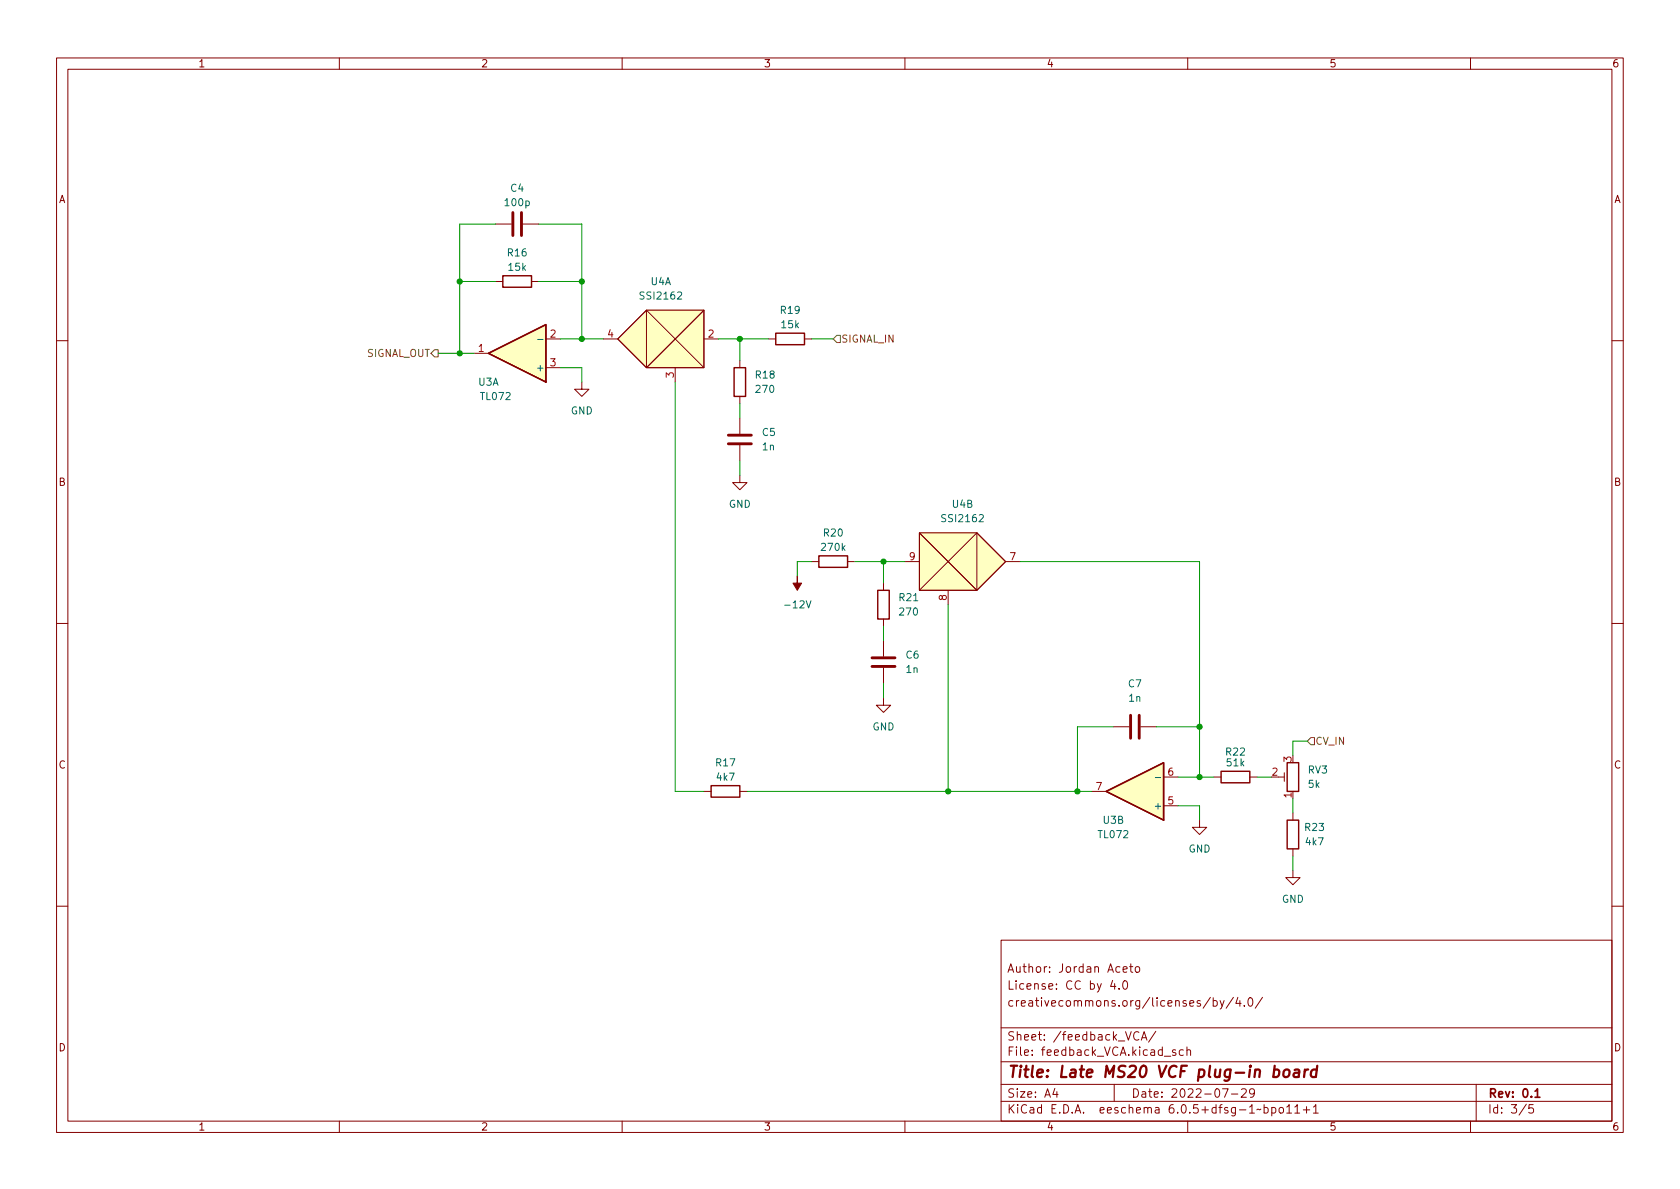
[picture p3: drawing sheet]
<svg xmlns="http://www.w3.org/2000/svg" width="297mm" height="210mm" viewBox="0 0 297 210" stroke-linecap="round" stroke-linejoin="round" font-family="sans-serif">
<g fill="none" stroke="#840000" stroke-width=".18">
<path d="M10 10.2h277v190.1h-277zM12 12.2h273v186.1h-273zM60 10.2v2M110 10.2v2M160 10.2v2M210 10.2v2M260 10.2v2M87.6 39.6h2.8M92.5 39.6h2.7M87.6 49.8h1.3M94 49.8h1.2M96.5 59.9h2.6"/>
<path d="M106.7 59.9h2.5M114.3 54.9h10.2v10.1h-10.2zM124.5 54.9l-10.2 10.1-5.1-5.1 5.1-5 10.2 10.1M124.5 59.9h2.5M135.9 59.9h1.3M142.2 59.9h1.3M10 60.2h2M83.8 62.5h2.6M96.5 65h2.6M102.9 67.6v1.2h1.2l-1.2 1.3-1.3-1.3h1.3M119.4 65v2.6M130.8 63.7v1.3"/>
<path d="M130.8 70.1v1.3M130.8 73.9v2.8M130.8 78.7v2.8M285 60.2h2M130.8 84.1v1.2h1.3l-1.3 1.3-1.3-1.3h1.3M143.5 99.3h1.3M149.9 99.3h1.2M160 99.3h2.6M162.6 94.2h10.1v10.2h-10.1zM162.6 94.2l10.1 10.2 5.1-5.1-5.1-5.1-10.1 10.2M177.8 99.3h2.5M10 110.2h2"/>
<path d="M156.2 103.1v1.3M156.2 109.5v1.2M156.2 113.3v2.8M156.2 118.1v2.8M167.6 104.4v2.5M285 110.2h2M124.5 139.9h1.2M130.8 139.9h1.3M156.2 123.4v1.3h-1.3l1.3 1.3 1.3-1.3h-1.3M193 139.9h2.6M196.8 128.5h2.8M201.7 128.5h2.8"/>
<path d="M205.7 137.4h2.6M214.6 137.4h1.3M221 137.4h1.2M226.1 137.4h1M227.1 136.6v1.6M205.7 142.5h2.6M212.1 145v1.3h1.3l-1.3 1.3-1.3-1.3h1.3M228.6 153.9v1.3h1.3l-1.3 1.3-1.3-1.3h1.3M228.6 143.8v1.2M228.6 150.1v1.3M10 160.2h2M177 166.3h108v32h-108z"/>
<path d="M196.7 173.4l-.3 1h.9M197.1 173.9v1M197.9 174.8v.1M198.6 171.4l.7-.1-.1-.3-.4-.1-.2 .2v.8h.6M198.6 173.6l.3-.2a.81 .81 0 0 1 .5 .7 .81 .81 0 0 1-.3 .8h-.1a.81 .81 0 0 1-.4-1.3zM199.7 170.9h.6M199.9 170.4v1.3l.4 .2M200.9 171l.3-.1 .3 .3v.4l-.3 .3h-.3l-.2-.3v-.4zM214 176.4l-1.3 1.9M214.5 177l.4-.1 .3 .3v.4l-.1 .3h-.6M214.5 176.4v1.5M215.7 176.9l.4 1"/>
<path d="M216.4 176.9l-.5 1.4-.2 .1M218.1 176.4l-1.3 1.9M218.9 176.4l-.4 1h.9M219.2 176.9v1M220 177.8v.1M220.8 176.6l.2-.2a.81 .81 0 0 1 .6 .7 .81 .81 0 0 1-.3 .8h-.2a.81 .81 0 0 1-.3-1.3zM223.2 176.4l-1.3 1.9M285 160.2h2M60 198.3v2M110 198.3v2M160 198.3v2M177 194.8h108"/>
<path d="M177 191.8h108M177 187.8h108M177 181.8h108M186.5 192.5l-.4 1h1M186.9 193v1M197 191.8v3M201.4 182.6a.6 .6 0 0 0-.8 0 .6 .6 0 0 0-.2 .7 .56 .56 0 0 0 .3 .6 .56 .56 0 0 0 .7-.1M201.8 183.9l.5-1.5 .5 1.5M201.9 183.5h.7M204.4 182.4l-1.3 1.9M205.9 186.8h1.1M207.9 185.7l-.4-.1-.2 .2 .1 .3 .5 .1v.4h-.6"/>
<path d="M209.2 185.7l-.4-.1-.3 .3v.4l.1 .3h.6M209.9 185.8l.2-.2 .3 .1 .1 .9M209.9 185.1v1.5M210 198.3v2M216.1 192.5h1l-.6 1.5M217.7 193.5h1.2M219.5 192.7l.6-.2 .2 .2 .1 .3-1 1h1M221.8 193.2l-.3 .3-.4-.1-.2-.2 .2-.6 .4-.1 .2 .2a.99 .99 0 0 1-.3 1.3h-.3M223.5 195.9l.4-.1 .3 .3v.4l-.1 .3h-.6M223.5 195.3v1.5M224.9 195.9l.4-.1 .3 .3v.4l-.2 .3h-.5M224.9 195.8v1.5"/>
<path d="M226.3 195.9l.3-.1 .3 .3v.4l-.3 .3h-.3l-.2-.3v-.4zM227.5 195.8l.4-.5v1.5M227.5 196.8h.9M228.9 195.8l.5-.5v1.5M228.9 196.8h.9M230.4 196.3h1.2M231 195.7v1.1M232.2 195.8l.4-.5v1.5M232.2 196.8h.9M260 198.3v2M261 191.8v6.5M269.9 195.3l-1.3 1.9"/>
<path d="M271.1 195.3h-.7l-.1 .7 .2-.1 .5 .1 .2 .2-.1 .5-.2 .1-.6-.1"/>
</g>
<path d="M271.4 193l.4-.5v1.5M271.4 194h.9" fill="none" stroke="#840000" stroke-width=".3"/>
<path d="M225.3 189.2l.2-.1 .5 .1 .2 .3-.1 .6a.66 .66 0 0 1-1 .3M225.4 188.5l-.3 2M227.1 189.3a.52 .52 0 0 1 .5-.2 .52 .52 0 0 1 .4 .4l-.1 .6a.55 .55 0 0 1-.5 .4 .55 .55 0 0 1-.5-.4zM228.9 189.2l.2-.1 .6 .1-.1 1.3M229.7 189.6l-.7 .1a.4 .4 0 0 0-.3 .3 .4 .4 0 0 0 .2 .5l.7-.1M230.7 189.1l-.1 1.4M231.3 189.1l-.4 .1-.2 .3M232.8 189.2a.66 .66 0 0 0-1 .3v.6l.1 .3 .2 .1 .6-.1M232.9 188.5l-.2 2" fill="none" stroke="#840000" stroke-width=".4"/>
<path d="M88.9 48.8h5.1v2h-5.1zM137.2 58.9h5v2.1h-5zM86.4 62.5l10.1-5.1v10.2zM129.8 65h2v5.1h-2zM144.8 98.3h5.1v2h-5.1zM155.2 104.4h2v5.1h-2zM125.7 138.9h5.1v2.1h-5.1zM195.6 139.9l10.1-5v10.1zM215.9 136.4h5.1v2h-5.1zM227.6 134.9h2v5h-2zM227.6 145h2v5.1h-2z" fill="none" stroke="#840000" stroke-width=".25"/>
<path d="M90.7 37.6v4.1M92.2 37.6v4.1M128.8 78.5h4M128.8 77h4M154.2 117.9h4M154.2 116.3h4M199.9 126.5v4.1M201.4 126.5v4.1" fill="none" stroke="#840000" stroke-width=".51"/>
<g fill="#ffffc2" stroke="#ffffc2" stroke-width=".18">
<path d="M114.3 54.9h10.2v10.1h-10.2z"/>
<path d="M109.2 59.9l5.1-5h10.2l-10.2 10.1z"/>
<path d="M86.4 62.5l10.1-5.1v10.2z"/>
<path d="M195.6 139.9l10.1-5v10.1z"/>
<path d="M162.6 94.2h10.1v10.2h-10.1z"/>
<path d="M162.6 94.2h10.1l5.1 5.1-5.1 5.1z"/>
</g>
<path d="M95 60h1M204.3 137.5h.9" fill="none" stroke="#006464" stroke-width=".18"/>
<path d="M141 101.8v1.3h.7l-.7 1.3-.8-1.3h.8z" fill="#840000" stroke="#840000" stroke-width=".18"/>
<path d="M148 59.3h.6v1.3h-.6l-.7-.7zM76.8 61.8h.7v1.3h-.7l-.6-.6zM231.8 130.4h.6v1.3h-.6l-.7-.6z" fill="none" stroke="#725600" stroke-width=".18"/>
<g fill="none" stroke="#009600" stroke-width=".18">
<path d="M87.6 39.6h-6.3v22.9M95.2 39.6h7.7v20.3M81.3 49.8h6.3M95.2 49.8h7.7M99.1 59.9h7.6M127 59.9h8.9M130.8 59.9v3.8M143.5 59.9h3.8M77.5 62.5h6.3M99.1 65h3.8v2.6M119.4 67.6v72.3h5.1M130.8 71.4v2.5"/>
<path d="M130.8 81.5v2.6M143.5 99.3h-2.5v2.5M151.1 99.3h8.9M156.2 99.3v3.8M180.3 99.3h31.8v38.1M156.2 110.7v2.6M167.6 106.9v33M132.1 139.9h60.9M156.2 120.9v2.5M196.8 128.5h-6.3v11.4M204.5 128.5h7.6M208.3 137.4h6.3"/>
<path d="M222.2 137.4h2.6M231.1 131.1h-2.5v2.5M208.3 142.5h3.8v2.5M228.6 141.2v2.6M228.6 151.4v2.5"/>
</g>
<g fill="#009600" stroke="#009600" stroke-width=".18">
<circle cx="156.2" cy="99.3" r=".46"/>
<circle cx="167.6" cy="139.9" r=".46"/>
<circle cx="102.9" cy="59.9" r=".46"/>
<circle cx="102.9" cy="49.8" r=".46"/>
<circle cx="81.3" cy="49.8" r=".46"/>
<circle cx="81.3" cy="62.5" r=".46"/>
<circle cx="130.8" cy="59.9" r=".46"/>
<circle cx="212.1" cy="128.5" r=".46"/>
<circle cx="190.5" cy="139.9" r=".46"/>
<circle cx="212.1" cy="137.4" r=".46"/>
</g>
<text font-size="2.8" fill="#840000" x="178" y="190.6">Title: Late MS20 VCF plug-in board</text>
<g font-size="2.1" fill="#840000">
<text x="178" y="172">Author: Jordan Aceto</text>
<text x="178" y="178">creativecommons.org/licenses/by/4.0/</text>
<text x="178" y="175">License: CC by 4.0</text>
<text x="178" y="184">Sheet: /feedback_VCA/</text>
<text x="178" y="186.7">File: feedback_VCA.kicad_sch</text>
<text x="178" y="196.9">KiCad E.D.A. eeschema 6.0.5+dfsg-1~bpo11+1</text>
<text x="178" y="194.1">Size: A4</text>
<text x="200" y="194.1">Date: 2022-07-29</text>
<text x="263" y="194.1">Rev: 0.1</text>
<text x="263" y="196.9">Id: 3/5</text>
</g>
<g font-size="1.8" fill="#840000">
<text x="35" y="11.9">1</text>
<text x="85" y="11.9">2</text>
<text x="135" y="11.9">3</text>
<text x="185" y="11.9">4</text>
<text x="235" y="11.9">5</text>
<text x="285" y="11.9">6</text>
<text x="10.3" y="35.9">A</text>
<text x="285.3" y="35.9">A</text>
<text x="10.3" y="85.9">B</text>
<text x="285.3" y="85.9">B</text>
<text x="10.3" y="135.9">C</text>
<text x="285.3" y="135.9">C</text>
<text x="10.3" y="185.9">D</text>
<text x="285.3" y="185.9">D</text>
<text x="35" y="199.9">1</text>
<text x="85" y="199.9">2</text>
<text x="135" y="199.9">3</text>
<text x="185" y="199.9">4</text>
<text x="235" y="199.9">5</text>
<text x="285" y="199.9">6</text>
</g>
<g font-size="1.8" fill="#006464">
<text x="90.3" y="33.9">C4</text>
<text x="89.4" y="36.4">100p</text>
<text x="89.8" y="45.3">R16</text>
<text x="90" y="47.9">15k</text>
<text x="113.4" y="53">SSI2162</text>
<text x="115.1" y="50.4">U4A</text>
<text x="138.1" y="55.5">R19</text>
<text x="138.2" y="58">15k</text>
<text x="95.4" y="65.7">+</text>
<text x="84.6" y="68.2">U3A</text>
<text x="85.1" y="70.7">TL072</text>
<text x="133.7" y="66.9">R18</text>
<text x="133.8" y="69.5">270</text>
<text x="100.9" y="73.3">GND</text>
<text x="134.8" y="77.1">C5</text>
<text x="134.8" y="79.6">1n</text>
<text x="128.8" y="89.8">GND</text>
<text x="168.4" y="89.8">U4B</text>
<text x="145.7" y="94.9">R20</text>
<text x="166.8" y="92.3">SSI2162</text>
<text x="145.4" y="97.4">270k</text>
<text x="139.1" y="107.6">-12V</text>
<text x="159.1" y="106.3">R21</text>
<text x="159.2" y="108.8">270</text>
<text x="160.2" y="116.5">C6</text>
<text x="160.2" y="119">1n</text>
<text x="199.5" y="121.5">C7</text>
<text x="199.6" y="124.1">1n</text>
<text x="154.2" y="129.2">GND</text>
<text x="126.6" y="135.5">R17</text>
<text x="216.8" y="133.6">R22</text>
<text x="217" y="135.5">51k</text>
<text x="231.3" y="136.8">RV3</text>
<text x="126.8" y="138">4k7</text>
<text x="204.6" y="143.1">+</text>
<text x="231.4" y="139.3">5k</text>
<text x="194.3" y="148.2">TL072</text>
<text x="195.1" y="145.7">U3B</text>
<text x="230.8" y="146.9">R23</text>
<text x="230.9" y="149.5">4k7</text>
<text x="210.1" y="150.7">GND</text>
<text x="226.6" y="159.6">GND</text>
</g>
<g font-size="1.8" fill="#a90000">
<text x="97.3" y="59.7">2</text>
<text x="107.5" y="59.7">4</text>
<text x="125.2" y="59.7">2</text>
<text x="84.6" y="62.2">1</text>
<text x="97.3" y="64.8">3</text>
<text x="119.1" y="66.8" transform="rotate(-90 119.1 66.8)">3</text>
<text x="160.8" y="99.1">9</text>
<text x="178.6" y="99.1">7</text>
<text x="167.4" y="106.2" transform="rotate(-90 167.4 106.2)">8</text>
<text x="206.5" y="137.2">6</text>
<text x="224.9" y="137.2">2</text>
<text x="228.3" y="134.7" transform="rotate(-90 228.3 134.7)">3</text>
<text x="193.8" y="139.7">7</text>
<text x="206.5" y="142.2">5</text>
<text x="228.3" y="141.1" transform="rotate(-90 228.3 141.1)">1</text>
</g>
<g font-size="1.8" fill="#725600">
<text x="64.7" y="63.1">SIGNAL_OUT</text>
<text x="148.7" y="60.6">SIGNAL_IN</text>
<text x="232.5" y="131.7">CV_IN</text>
</g>
</svg>
